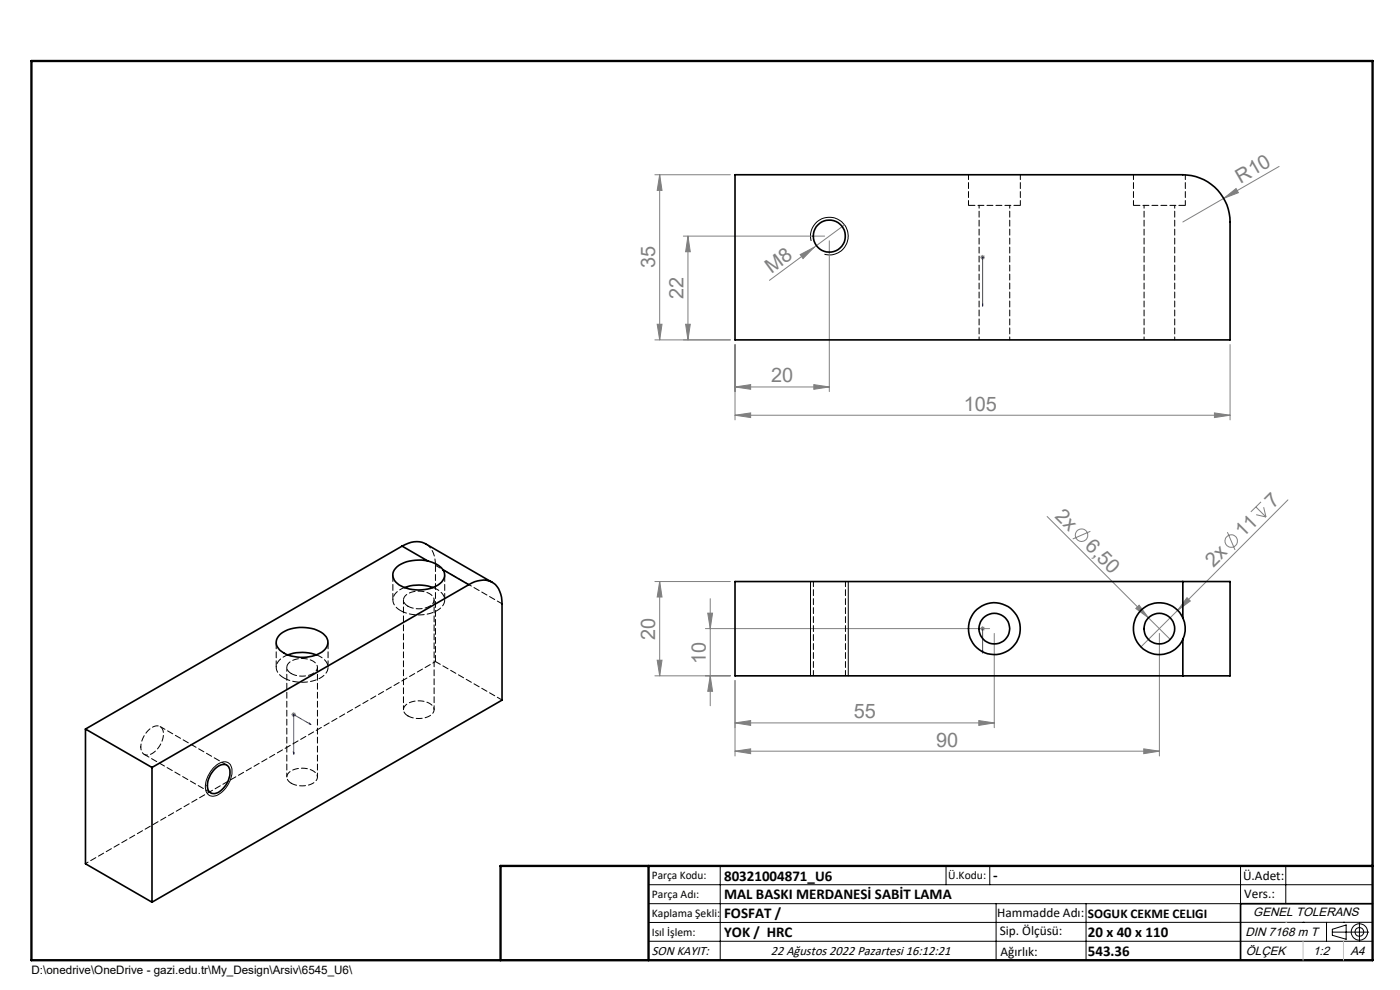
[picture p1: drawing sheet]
<svg xmlns="http://www.w3.org/2000/svg" width="297mm" height="210mm" viewBox="0 0 297 210" stroke-linecap="round" stroke-linejoin="round" font-family="sans-serif">
<g fill="none" stroke="#808080" stroke-width=".21">
<path d="M138.9 37.1h16M139.9 37.1l.5 3.3h-1zM139.9 37.1v35M271.4 35.3l-20.5 11.8M145 50.1h29.9M145.9 50.1v22M145.9 50.1l.5 3.3h-.9zM169.8 54l2.9-1.6-2.3 2.4zM172.7 52.4l-9.5 7.1M175.9 51.1v32M179.1 47.7l-6.4 4.7M207.9 54.6h1.1"/>
<path d="M208.1 54.2l.7 .8M208.5 54.1v1M208.8 54.2l-.7 .8M259.6 42.1l2.6-2.1 .5 .9zM138.9 72.1h16M139.4 68.8h1l-.5 3.3zM145.5 68.8h.9l-.5 3.3zM155.9 73.1v16M260.9 73.1v16M155.9 88.1l3.3-.5v1zM155.9 82.1l3.3-.5v1zM155.9 88.1h105"/>
<path d="M155.9 82.1h20M172.6 81.6l3.3 .5-3.3 .5zM257.6 87.6l3.3 .5-3.3 .5zM222.1 109.6l21.5 21.4M231.3 112.7l-3.7 1.6M260.4 112.9l1.6 3.8M266.4 107.5l2.2 2.2M266.5 109.2l2.1 .5M267.5 106.5l-2.1 2.1M268.1 107.6l.5 2.1M273.2 106l-23.4 23.5M138.9 123.4h16"/>
<path d="M139.9 123.4l.5 3.2h-1zM139.9 123.4v20M149.6 133.3h60.3M150.1 130.1h1.1l-.5 3.2zM150.7 127v22.7M208.1 133l.7 .7M208.5 132.8v1M208.8 133l-.7 .7M210.9 134.4v20M240.9 129.1l.8-.7 1.9 2.6zM243.6 131l4.6 4.6M246 134.4v26"/>
<path d="M249.8 129.5l-7.8 7.7M251.8 126.8l.7 .7-2.7 2zM61.8 151.6h1M61.9 151.2l.8 .7M62.3 151.1v1M62.7 151.2l-.8 .7M138.9 143.4h16M139.4 140h1l-.5 3.4zM150.7 143.4l.5 3.2h-1.1zM155.9 153.3l3.3-.4v1zM155.9 144.3v16.1M155.9 153.3h55"/>
<path d="M155.9 159.3l3.3-.5v1.1zM155.9 159.3h90.1M207.6 152.9l3.3 .4-3.3 .6zM242.6 158.8l3.4 .5-3.4 .6z"/>
<circle cx="229.5" cy="113.5" r="1.33"/>
<circle cx="261.2" cy="114.8" r="1.32"/>
</g>
<g fill="none" stroke="#000" stroke-width=".21">
<path d="M172.1 51.1a4 4 0 0 1 3.5-5 4 4 0 0 1 4.3 4.3 4 4 0 0 1-5 3.5M171.9 123.4v20M180 123.4v20M45.2 162.9a2.63 2.63 0 0 1 3.3-1 3.4 3.4 0 0 1 .1 4 4.7 4.7 0 0 1-3.6 3 1.9 1.9 0 0 1-1.4-2.5l.5-1.8zM137.6 187.7h153.6M137.6 191.7h153.6M137.6 199.7h153.6M152.8 183.7v20M200.7 183.7v4M210 183.7v4M211.3 191.7v12M230.4 191.7v12"/>
<path d="M263.2 183.7v20M272.8 183.7v8M276.4 195.6h.1M281.4 195.6v4.1M282.6 197.7h7.8M282.6 197.1l3-.9v3l-3-.8zM285 195.6h.1M288.4 195.8v3.8M291.2 195.6l-153.6 .1"/>
<circle cx="288.4" cy="197.7" r="1.74"/>
<circle cx="288.4" cy="197.7" r=".93"/>
</g>
<path d="M208.5 54.5v.2zM208.5 54.6h.1M208.5 54.6v10.3M208.5 64.9v-.5v.5M208.5 138.5v-.5v.5M208.5 133.2v.3zM208.5 133.3h.1M208.5 133.3v5.2M62.2 159.6l.2 .1-.1 .3zM65.6 153.4l.4 .3-.4-.1zM66 153.7l-3.7-2.1v8.4" fill="none" stroke="#00f" stroke-width=".21"/>
<path d="M106.2 203.7h185" fill="none" stroke="#000" stroke-width=".25"/>
<path d="M291.2 191.7h-28v12" fill="none" stroke="#000" stroke-width=".35"/>
<path d="M6.7 12.9h284.5v190.8h-284.5zM137.6 183.7v20M291.2 183.7h-185v20" fill="none" stroke="#000" stroke-width=".5"/>
<path d="M272.8 195.6h.1M276.4 199.7v4M285 199.7v4" fill="none" stroke="#c0c0c0" stroke-width=".21"/>
<g fill="#00f">
<path d="M208.5 54.5v.2zM208.5 64.4v.5z"/>
<path d="M65.6 153.4v.2l.4 .1zM62.2 159.6l.1 .4 .1-.3z"/>
<path d="M208.5 138v.5zM208.5 133.2v.3z"/>
</g>
<g fill="#808080">
<path d="M240.9 129.1l.8-.7 1.9 2.6z"/>
<path d="M259.6 42.1l2.6-2.1 .5 .9z"/>
<path d="M169.8 54l2.9-1.6-2.3 2.4z"/>
<path d="M251.8 126.8l.7 .7-2.7 2z"/>
<path d="M242.6 158.8l3.4 .5-3.4 .6zM155.9 159.3l3.3-.5v1.1z"/>
<path d="M257.6 87.6l3.3 .5-3.3 .5zM155.9 88.1l3.3-.5v1zM172.6 81.6l3.3 .5-3.3 .5zM155.9 82.1l3.3-.5v1z"/>
<path d="M145.5 68.8h.9l-.5 3.3zM145.9 50.1l.5 3.3h-.9zM139.9 123.4l.5 3.2h-1zM139.4 140h1l-.5 3.4zM150.1 130.1h1.1l-.5 3.2zM150.7 143.4l.5 3.2h-1.1z"/>
<path d="M139.9 37.1l.5 3.3h-1zM139.4 68.8h1l-.5 3.3z"/>
<path d="M155.9 153.3l3.3-.4v1zM207.6 152.9l3.3 .4-3.3 .6z"/>
</g>
<g fill="none" stroke="#000" stroke-width=".35">
<path d="M155.9 37.1h95a10 10 0 0 1 10 10v25h-105zM85.3 115.8a5 5 0 0 1 5-.5l14.1 8.2M85.3 115.8l-67.2 38.8M85.3 115.8l5.4 3.2M90.7 119a7.8 7.8 0 0 0-6.7 1.5 2.23 2.23 0 0 0 .7 3.6 8.2 8.2 0 0 0 9-.6l.2-.4a1.91 1.91 0 0 0 .1-2.2M90.7 119a5.5 5.5 0 0 1 3.3 1.9M59.3 134.7a7.9 7.9 0 0 1 9.6 .1 2.29 2.29 0 0 1-1.1 3.8 8.2 8.2 0 0 1-8.4-.7 2.13 2.13 0 0 1-.1-3.2zM61.1 138.9a8.9 8.9 0 0 1 6 0M85.8 124.6a9.3 9.3 0 0 1 6.1 0M94 120.9l5.4 3.1M99.4 124a4.4 4.4 0 0 1 6 .4l.8 1.6 .3 2.1v20.4l-74.3 42.9M99.4 124l-67.2 38.8"/>
<path d="M250.9 123.4h10v20h-10M250.9 131a5.4 5.4 0 0 1 0 4.6M250.9 131a5.5 5.5 0 0 0-8.4-2 5.5 5.5 0 0 0 0 8.7 5.5 5.5 0 0 0 8.4-2.1M250.9 123.4h-95v20h95M250.9 123.4v7.6M250.9 135.6v7.8M18.1 154.6v28.6l14.1 8.2M18.1 154.6l14.1 8.2M32.2 162.8v28.6M45.6 163.1a1.95 1.95 0 0 1 2.9-.5 4.1 4.1 0 0 1-1.1 4.6 2.31 2.31 0 0 1-2.7 1 2.64 2.64 0 0 1-.2-3.4z"/>
<circle cx="175.9" cy="50.1" r="3.4"/>
<circle cx="210.9" cy="133.3" r="3.2"/>
<circle cx="211" cy="133.3" r="5.5"/>
<circle cx="245.9" cy="133.3" r="3.2"/>
</g>
<path d="M205.5 43.6h11M240.5 43.6h11M90.3 115.3a4.8 4.8 0 0 1 2.1 4.6M58.6 136.2v5.4M83.3 122v5.3M85 129.5a8 8 0 0 0 8.8-.8 2.22 2.22 0 0 0-.8-3.5l-1.1-.6M94.3 127.3v-5.3M60.2 143.8a8 8 0 0 0 8.8-.8 2.22 2.22 0 0 0-.8-3.6l-1.1-.5M69.6 141.6v-5.4" fill="none" stroke="#000" stroke-width=".21" stroke-dasharray="1.3 .6" stroke-dashoffset="-.1"/>
<path d="M205.5 37.1v6.5M240.5 37.1v6.5M216.5 43.6v-6.5M251.5 43.6v-6.5M172.6 123.3v20M179.4 143.3v-20" fill="none" stroke="#000" stroke-width=".21" stroke-dasharray="1.3 .6" stroke-dashoffset=".2"/>
<path d="M207.7 43.6v28.5M242.7 43.6v28.5M214.2 72.1v-28.5M249.2 72.1v-28.5" fill="none" stroke="#000" stroke-width=".21" stroke-dasharray="1.3 .6" stroke-dashoffset=".7"/>
<path d="M29.9 158.5a1.52 1.52 0 0 0 .8 1.6 1.52 1.52 0 0 0 1.9-.4 4.8 4.8 0 0 0 1.9-5 1.46 1.46 0 0 0-2.3-.4 5.3 5.3 0 0 0-2.3 4.2M92.4 140.3l-74.3 42.9" fill="none" stroke="#000" stroke-width=".21" stroke-dasharray="1.3 .6" stroke-dashoffset=".6"/>
<path d="M92.4 119.9l14.1 8.2M61.1 138.9a3.2 3.2 0 0 0-2.5 2.9l.5 1.1 1.1 .9M85.8 124.6a3.2 3.2 0 0 0-2.4 2.9l.4 1.1 1.2 .9M86.5 128.6a4.5 4.5 0 0 0 5.4-.8 1.54 1.54 0 0 0-1.1-2.1 4.4 4.4 0 0 0-5 1l-.2 .9 .3 .5 .6 .5M61.8 142.9a4.5 4.5 0 0 0 5.4-.8 1.54 1.54 0 0 0-1.2-2.1 4.4 4.4 0 0 0-5 1l-.1 .8 .3 .6 .6 .5M86.5 151.9a4.5 4.5 0 0 0 5.4-.8 1.54 1.54 0 0 0-1.1-2.1 4.4 4.4 0 0 0-5 1l-.2 .8 .3 .6 .6 .5M106.5 148.5l-14.1-8.2M30.6 160l14.1 8.2M48.1 162.3l-14.1-8.2M61.8 166.2a4.5 4.5 0 0 0 5.4-.8 1.54 1.54 0 0 0-1.2-2.1 4.4 4.4 0 0 0-5 .9l-.1 .9 .3 .6 .6 .5" fill="none" stroke="#000" stroke-width=".21" stroke-dasharray="1.3 .6" stroke-dashoffset=".1"/>
<path d="M92.4 140.3v-20.4" fill="none" stroke="#000" stroke-width=".21" stroke-dasharray="1.3 .6"/>
<path d="M85.6 127.3v23.2M60.8 141.6v23.2M92.1 150.5v-23.2M67.3 164.8v-23.2" fill="none" stroke="#000" stroke-width=".21" stroke-dasharray="1.3 .6" stroke-dashoffset=".4"/>
<g font-size="4.2" fill="#808080">
<text x="263.2" y="38.9" transform="rotate(-30 263.2 38.9)">R10</text>
<text x="139" y="56.9" transform="rotate(-90 139 56.9)">35</text>
<text x="163.7" y="58" transform="rotate(-36 163.7 58)">M8</text>
<text x="145" y="63.4" transform="rotate(-90 145 63.4)">22</text>
<text x="163.6" y="81.1">20</text>
<text x="204.5" y="87.1">105</text>
<text x="270.1" y="107.9" transform="rotate(-45 270.1 107.9)">7</text>
<text x="223.7" y="109.7" transform="rotate(45 223.7 109.7)">2x</text>
<text x="230" y="116.1" transform="rotate(45 230 116.1)">6,50</text>
<text x="263.8" y="114.2" transform="rotate(-45 263.8 114.2)">11</text>
<text x="257.4" y="120.5" transform="rotate(-45 257.4 120.5)">2x</text>
<text x="139" y="135.7" transform="rotate(-90 139 135.7)">20</text>
<text x="149.7" y="140.9" transform="rotate(-90 149.7 140.9)">10</text>
<text x="181.1" y="152.4">55</text>
<text x="198.6" y="158.4">90</text>
</g>
<g font-size="3.2">
<text x="153.6" y="186.8">80321004871_U6</text>
<text x="153.6" y="190.8">MAL BASKI MERDANESİ SABİT LAMA</text>
<text x="210.7" y="186.6">-</text>
<text x="153.6" y="194.8">FOSFAT /</text>
<text x="153.6" y="198.8">YOK / HRC</text>
<text x="230.8" y="198.7">20 x 40 x 110</text>
<text x="230.8" y="202.8">543.36</text>
</g>
<g font-size="2.8">
<text x="263.7" y="186.7">Ü.Adet:</text>
<text x="263.9" y="190.5">Vers.:</text>
<text x="211.5" y="194.5">Hammadde Adı:</text>
<text x="230.8" y="194.7">SOGUK CEKME CELIGI</text>
<text x="138.3" y="202.6">SON KAYIT:</text>
<text x="163.5" y="202.6">22 Ağustos 2022 Pazartesi 16:12:21</text>
<text x="212.1" y="198.4">Sip. Ölçüsü:</text>
<text x="212.2" y="202.7">Ağırlık:</text>
</g>
<g font-size="2.6">
<text x="265.9" y="194.4">GENEL TOLERANS</text>
<text x="264.2" y="198.5">DIN 7168 m T</text>
<text x="264.3" y="202.6">ÖLÇEK</text>
<text x="278.5" y="202.6">1:2</text>
<text x="286.5" y="202.6">A4</text>
</g>
<g font-size="2.5">
<text x="138.3" y="186.4">Parça Kodu:</text>
<text x="138.3" y="190.5">Parça Adı:</text>
<text x="201.2" y="186.5">Ü.Kodu:</text>
<text x="138.3" y="194.5">Kaplama Şekli:</text>
<text x="138.3" y="198.6">Isıl İşlem:</text>
<text x="6.7" y="206.7">D:\onedrive\OneDrive - gazi.edu.tr\My_Design\Arsiv\6545_U6\</text>
</g>
</svg>
